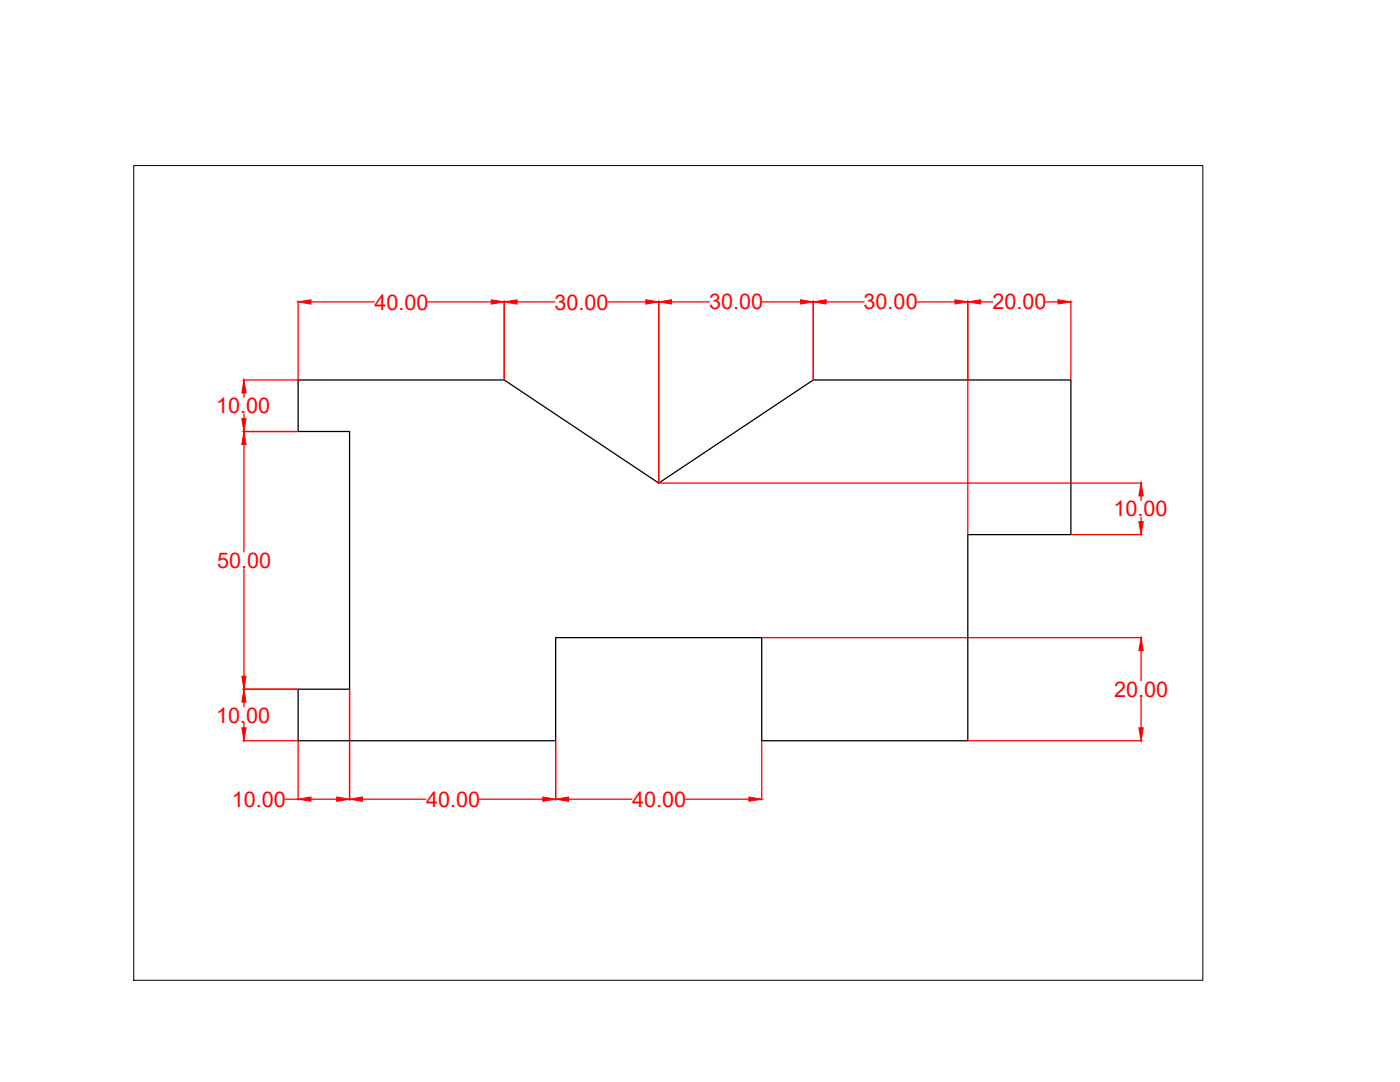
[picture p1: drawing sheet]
<svg xmlns="http://www.w3.org/2000/svg" width="279mm" height="216mm" viewBox="0 0 279 216" stroke-linecap="round" stroke-linejoin="round" font-family="sans-serif">
<!-- layer: 0 -->
<path d="M59.5 75.8h41.1l30.9 20.6 30.8-20.6h51.4v30.9h-20.6v41.1h-41.1v-20.6h-41.1v20.6h-51.4v-10.3h10.3v-51.4h-10.3z" fill="none" stroke="#000" stroke-width=".25"/>
<g fill="none" stroke="#f00" stroke-width=".25">
<path d="M48.5 75.8h10.9M48.7 78.4v.9M59.5 60.1v15.7M62.1 60.2h12.6M85.4 60.2h12.6M100.6 60.1v15.7M103.2 60.2h7.5M121.3 60.2h7.6M131.5 60v36.3M134 60.2h7.6M152.2 60.2h7.5M162.3 60v15.8"/>
<path d="M164.9 60.2h7.5M183 60.2h7.6M193.1 60v46.6M195.7 60.2h2.4M208.7 60.2h2.4M213.7 60v15.8M48.5 86.1h10.9M48.7 82.6v.9M48.7 88.7v21.5M131.5 96.4h96.4M227.7 99v.9M48.7 113.5v21.4"/>
<path d="M213.8 106.7h14.1M227.7 103.2v.9M48.5 137.5h10.9M69.8 137.6v22M152.1 127.2h75.8M227.7 129.8v6M227.7 139.2v6M48.5 147.8h10.9M48.7 140.1v.9M48.7 144.3v.9M56.9 159.5h2.6M59.5 147.9v11.7"/>
<path d="M62.1 159.5h5.1M72.3 159.5h12.7M95.7 159.5h12.6M110.9 147.9v11.7M113.5 159.5h12.6M136.8 159.5h12.7M152 147.9v11.7M193.2 147.8h34.7"/>
</g>
<g fill="#f00" stroke="#f00" stroke-width=".2">
<path d="M48.7 86.1l.4 2.6h-.8z"/>
<path d="M48.3 134.9h.8l-.4 2.6z"/>
<path d="M48.7 137.5l.4 2.6h-.8z"/>
<path d="M48.3 145.2h.8l-.4 2.6z"/>
<path d="M69.8 159.5l2.5-.5v.9z"/>
<path d="M108.3 159l2.6 .5-2.6 .4z"/>
<path d="M110.9 159.5l2.6-.5v.9z"/>
<path d="M149.5 159l2.5 .5-2.5 .4z"/>
<path d="M227.7 127.2l.5 2.6h-.9z"/>
<path d="M227.3 145.2h.9l-.5 2.6z"/>
<path d="M227.7 96.4l.5 2.6h-.9z"/>
<path d="M227.3 104.1h.9l-.5 2.6z"/>
<path d="M193.1 60.2l2.6-.4v.9z"/>
<path d="M211.1 59.8l2.6 .4-2.6 .5z"/>
<path d="M162.3 60.2l2.6-.4v.9z"/>
<path d="M190.6 59.8l2.5 .4-2.5 .5z"/>
<path d="M131.5 60.2l2.5-.4v.9z"/>
<path d="M159.7 59.8l2.6 .4-2.6 .5z"/>
<path d="M100.6 60.2l2.6-.4v.9z"/>
<path d="M128.9 59.8l2.6 .4-2.6 .5z"/>
<path d="M59.5 60.2l2.6-.4v.9z"/>
<path d="M98 59.8l2.6 .4-2.6 .5z"/>
<path d="M48.7 75.8l.4 2.6h-.8z"/>
<path d="M48.3 83.5h.8l-.4 2.6z"/>
<path d="M67.2 159l2.6 .5-2.6 .4z"/>
<path d="M59.5 159.5l2.6-.5v.9z"/>
</g>
<path d="M26.7 33h213.4v162.6h-213.4z" fill="none" stroke="#000" stroke-width=".2"/>
<g font-size="4.3" fill="#f00">
<text x="74.7" y="61.8">40.00</text>
<text x="110.7" y="61.8">30.00</text>
<text x="141.5" y="61.7">30.00</text>
<text x="172.4" y="61.7">30.00</text>
<text x="198.1" y="61.7">20.00</text>
<text x="43.2" y="82.5">10.00</text>
<text x="222.2" y="103">10.00</text>
<text x="43.3" y="113.3">50.00</text>
<text x="222.4" y="139">20.00</text>
<text x="43.2" y="144.2">10.00</text>
<text x="46.2" y="161">10.00</text>
<text x="85" y="161">40.00</text>
<text x="126.2" y="161">40.00</text>
</g>
</svg>
